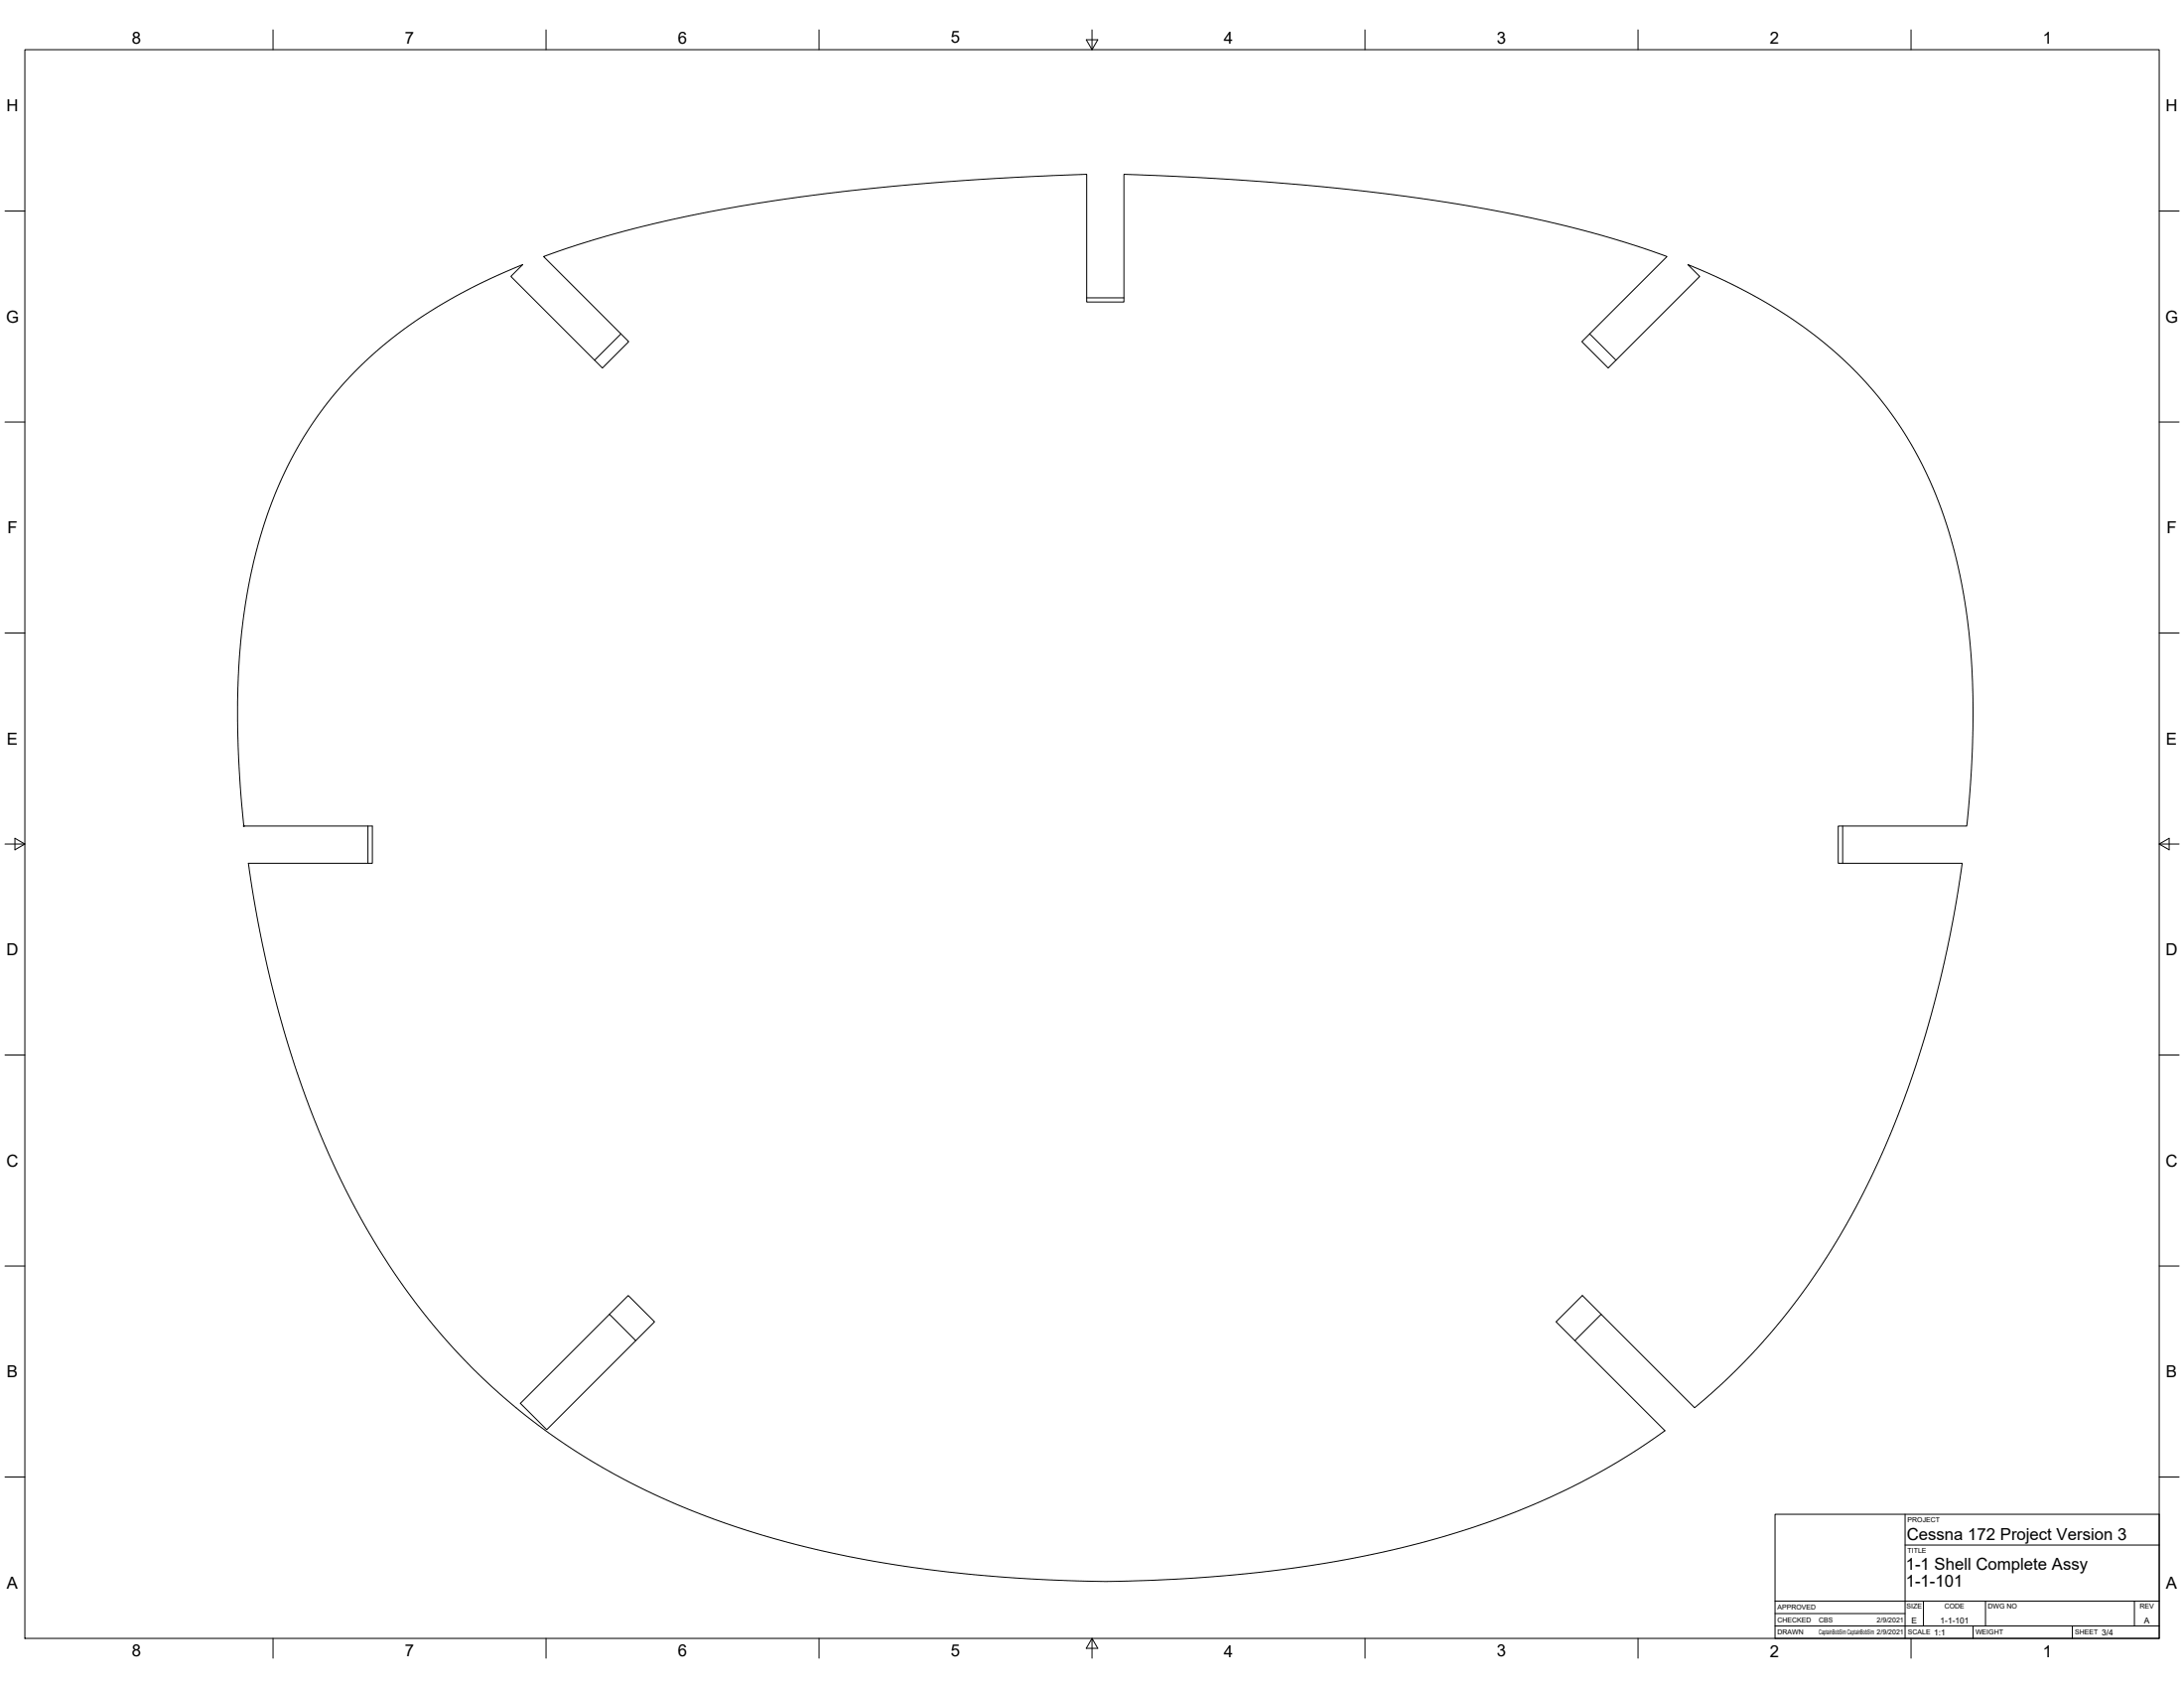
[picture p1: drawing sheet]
<svg xmlns="http://www.w3.org/2000/svg" width="1118mm" height="864mm" viewBox="0 0 1118 864" stroke-linecap="round" stroke-linejoin="round" font-family="sans-serif">
<!-- layer: Visible -->
<path d="M556 152h19M318 171l-14 13M813 171l14 13M188 423v19h3v-19h-66l-3-41v-23v-17a251 251 0 0 1 35-121 212 212 0 0 1 91-77l20-9-7 6 47 47 14-13-44-44 25-8 27-7 33-8 32-5 36-5 38-4 43-3 44-2v66h19v-66l46 2 44 3 35 4 35 5 34 5 30 7 28 8 26 8-44 44 14 13 47-47-6-6 22 10 25 14a201 201 0 0 1 93 138l4 27 2 32-1 30-3 37h-65v19h63l-4 23-4 21-5 24-7 24-7 21-8 22-8 17-10 21a337 337 0 0 1-84 105l-57-57-14 13 56 56-9 6-21 14-29 14-28 12-28 9-31 8-36 6-37 5-37 2a628 628 0 0 1-215-25l-27-10-23-10-23-12-19-12a338 338 0 0 1-120-148l-10-23-9-27a592 592 0 0 1-23-99h61M943 423v19M312 672l13 14M819 672l-13 14M266 718l55-55 14 13-55 55z" fill="none" stroke="#000" stroke-width=".51"/>
<circle cx="125" cy="423" r=".2" fill="#000" stroke="#000" stroke-width=".51"/>
<!-- layer: Titleblock -->
<path d="M908 775h197v63h-197zM975 775v63M975 790h130M908 819h197M984 819v13M1016 819v13M1092 819v13M908 832h197M908 826h67M1010 832v6M1060 832v6" fill="none" stroke="#000" stroke-width=".51"/>
<!-- layer: Border -->
<g fill="none" stroke="#000" stroke-width=".51">
<path d="M140 15v10M279 15v10M419 15v10M559 15v10M699 15v10M838 15v10M978 15v10M13 25h1092v813h-1092zM556 20h6l-3 5zM3 108h10M1105 108h10M3 216h10"/>
<path d="M1105 216h10M3 324h10M1105 324h10M3 432h10M8 429l5 3-5 3zM1105 432l5-3v6zM1105 432h10M3 540h10M1105 540h10M3 648h10M1105 648h10M3 756h10"/>
<path d="M1105 756h10M140 838v10M279 838v10M419 838v10M559 838l-3 5h6l-3-5v10M699 838v10M838 838v10M978 838v10"/>
</g>
<g font-size="8.5">
<text x="68" y="22">8</text>
<text x="207" y="22">7</text>
<text x="347" y="22">6</text>
<text x="487" y="22">5</text>
<text x="626" y="22">4</text>
<text x="766" y="22">3</text>
<text x="906" y="22">2</text>
<text x="1045" y="22">1</text>
<text x="3" y="57">H</text>
<text x="1108" y="57">H</text>
<text x="3" y="165">G</text>
<text x="1108" y="165">G</text>
<text x="4" y="273">F</text>
<text x="1109" y="273">F</text>
<text x="4" y="381">E</text>
<text x="1108" y="381">E</text>
<text x="3" y="489">D</text>
<text x="1108" y="489">D</text>
<text x="3" y="597">C</text>
<text x="1108" y="597">C</text>
<text x="4" y="705">B</text>
<text x="1108" y="705">B</text>
<text x="976" y="788">Cessna 172 Project Version 3</text>
<text x="975" y="803">1-1 Shell Complete Assy</text>
<text x="4" y="813">A</text>
<text x="975" y="812">1-1-101</text>
<text x="1108" y="813">A</text>
<text x="68" y="848">8</text>
<text x="207" y="848">7</text>
<text x="347" y="848">6</text>
<text x="487" y="848">5</text>
<text x="626" y="848">4</text>
<text x="766" y="848">3</text>
<text x="906" y="848">2</text>
<text x="1045" y="848">1</text>
</g>
<g font-size="4.3">
<text x="978" y="831">E</text>
<text x="993" y="831">1-1-101</text>
<text x="1097" y="831">A</text>
<text x="990" y="837">1:1</text>
<text x="1076" y="837">3/4</text>
</g>
<g font-size="3.5">
<text x="976" y="779">PROJECT</text>
<text x="976" y="794">TITLE</text>
<text x="910" y="824">APPROVED</text>
<text x="976" y="823">SIZE</text>
<text x="995" y="823">CODE</text>
<text x="1017" y="823">DWG NO</text>
<text x="1095" y="823">REV</text>
<text x="910" y="830">CHECKED</text>
<text x="931" y="830">CBS</text>
<text x="960" y="830">2/9/2021</text>
<text x="910" y="836">DRAWN</text>
<text x="931" y="836">CaptainBobSim CaptainBobSim 2/9/2021</text>
<text x="976" y="836">SCALE</text>
<text x="1011" y="836">WEIGHT</text>
<text x="1062" y="836">SHEET</text>
</g>
</svg>
